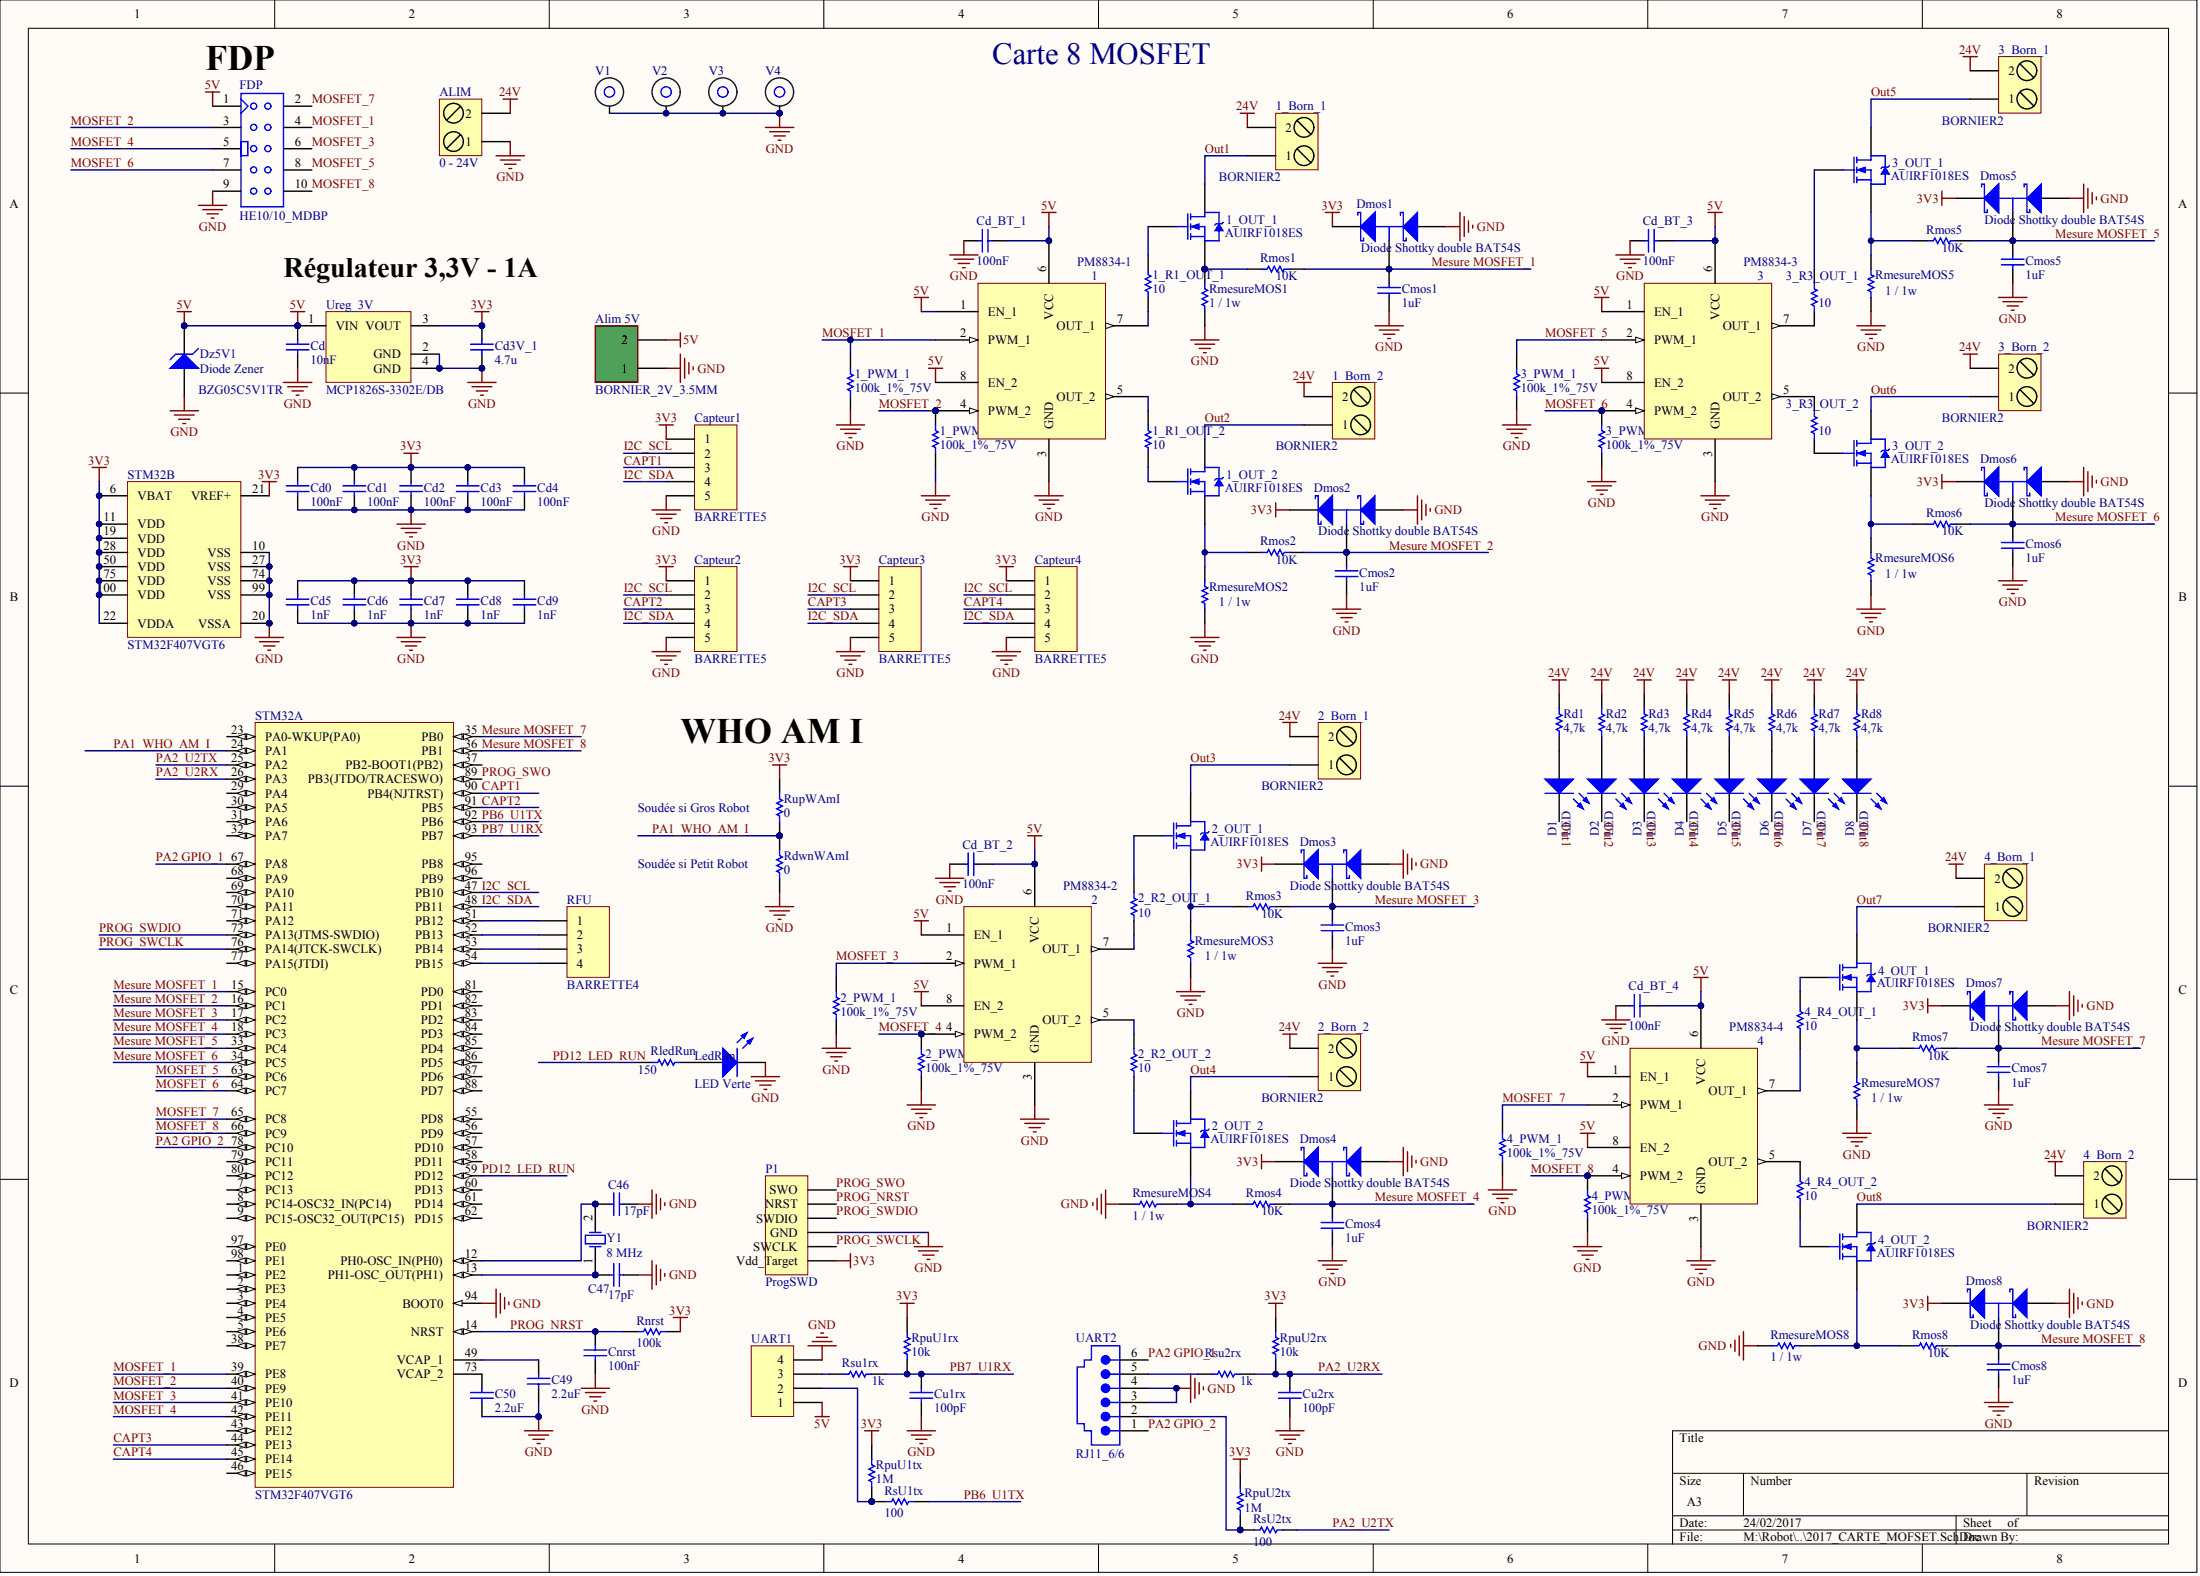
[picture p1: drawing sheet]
# Altium schematic sheet 2017_CARTE_MOFSET.SchDoc
size A3

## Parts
1  PM8834-1  [SO8_N]
1_Born_1  BORNIER2  [BORNIER2]
1_Born_2  BORNIER2  [BORNIER2]
1_OUT_1  AUIRF1018ES  [D2PAK_GROS_PAD]
1_OUT_2  AUIRF1018ES  [D2PAK_GROS_PAD]
1_PWM_1  100k_1%_75V  [R1206_N]
1_PWM_2  100k_1%_75V  [R1206_N]
1_R1_OUT_1  10  [R1206_N]
1_R1_OUT_2  10  [R1206_N]
2  PM8834-2  [SO8_N]
2_Born_1  BORNIER2  [BORNIER2]
2_Born_2  BORNIER2  [BORNIER2]
2_OUT_1  AUIRF1018ES  [D2PAK_GROS_PAD]
2_OUT_2  AUIRF1018ES  [D2PAK_GROS_PAD]
2_PWM_1  100k_1%_75V  [R1206_N]
2_PWM_2  100k_1%_75V  [R1206_N]
2_R2_OUT_1  10  [R1206_N]
2_R2_OUT_2  10  [R1206_N]
3  PM8834-3  [SO8_N]
3_Born_1  BORNIER2  [BORNIER2]
3_Born_2  BORNIER2  [BORNIER2]
3_OUT_1  AUIRF1018ES  [D2PAK_GROS_PAD]
3_OUT_2  AUIRF1018ES  [D2PAK_GROS_PAD]
3_PWM_1  100k_1%_75V  [R1206_N]
3_PWM_2  100k_1%_75V  [R1206_N]
3_R3_OUT_1  10  [R1206_N]
3_R3_OUT_2  10  [R1206_N]
4  PM8834-4  [SO8_N]
4_Born_1  BORNIER2  [BORNIER2]
4_Born_2  BORNIER2  [BORNIER2]
4_OUT_1  AUIRF1018ES  [D2PAK_GROS_PAD]
4_OUT_2  AUIRF1018ES  [D2PAK_GROS_PAD]
4_PWM_1  100k_1%_75V  [R1206_N]
4_PWM_2  100k_1%_75V  [R1206_N]
4_R4_OUT_1  10  [R1206_N]
4_R4_OUT_2  10  [R1206_N]
ALIM  0 - 24V  [BORNIER2_FEM_COUDE]
Alim_5V  BORNIER_2V_3.5MM  [BORNIER_2V_3.5MM]
C46  17pF  [C0805_N]
C47  17pF  [C0805_N]
C49  2.2uF  [C0805_N]
C50  2.2uF  [C0805_N]
Capteur1  BARRETTE5  [MOLEX5_2.50MM]
Capteur2  BARRETTE5  [MOLEX5_2.50MM]
Capteur3  BARRETTE5  [MOLEX5_2.50MM]
Capteur4  BARRETTE5  [MOLEX5_2.50MM]
Cd  10nF  [C1206_N]
Cd0  100nF  [C0805_N]
Cd1  100nF  [C0805_N]
Cd2  100nF  [C0805_N]
Cd3  100nF  [C0805_N]
Cd3V_1  4.7u  [C0805_N]
Cd4  100nF  [C0805_N]
Cd5  1nF  [C0805_N]
Cd6  1nF  [C0805_N]
Cd7  1nF  [C0805_N]
Cd8  1nF  [C0805_N]
Cd9  1nF  [C0805_N]
Cd_BT_1  100nF  [C0805_N]
Cd_BT_2  100nF  [C0805_N]
Cd_BT_3  100nF  [C0805_N]
Cd_BT_4  100nF  [C0805_N]
Cmos1  1uF  [C0805_N]
Cmos2  1uF  [C0805_N]
Cmos3  1uF  [C0805_N]
Cmos4  1uF  [C0805_N]
Cmos5  1uF  [C0805_N]
Cmos6  1uF  [C0805_N]
Cmos7  1uF  [C0805_N]
Cmos8  1uF  [C0805_N]
Cnrst  100nF  [C0805_N]
Cu1rx  100pF  [C0805_N]
Cu2rx  100pF  [C0805_N]
D1  LED  [LED_0805]
D2  LED  [LED_0805]
D3  LED  [LED_0805]
D4  LED  [LED_0805]
D5  LED  [LED_0805]
D6  LED  [LED_0805]
D7  LED  [LED_0805]
D8  LED  [LED_0805]
Dmos1  Diode Shottky double BAT54S  [SOT23-3N]
Dmos2  Diode Shottky double BAT54S  [SOT23-3N]
Dmos3  Diode Shottky double BAT54S  [SOT23-3N]
Dmos4  Diode Shottky double BAT54S  [SOT23-3N]
Dmos5  Diode Shottky double BAT54S  [SOT23-3N]
Dmos6  Diode Shottky double BAT54S  [SOT23-3N]
Dmos7  Diode Shottky double BAT54S  [SOT23-3N]
Dmos8  Diode Shottky double BAT54S  [SOT23-3N]
Dz5V1  Diode Zener  [SMA Diode]
FDP  Type: HE10/10_MDBP  [HE10/10_M_D_BP]  (hidden comment: HE10/10_MALE_DROIT_BAS_PROFIL)
LedRun  LED Verte  [LED_0805]
P1  ProgSWD  [HDR1X6]
Rd1  4,7k  [R1206_N]
Rd2  4,7k  [R1206_N]
Rd3  4,7k  [R1206_N]
Rd4  4,7k  [R1206_N]
Rd5  4,7k  [R1206_N]
Rd6  4,7k  [R1206_N]
Rd7  4,7k  [R1206_N]
Rd8  4,7k  [R1206_N]
RdwnWAmI  0  [R1206_N]
RFU  BARRETTE4  [HE14_4]
RledRun  150  [R1206_N]
RmesureMOS1  1 / 1w  [INDUCTANCE_CMS_1812]
RmesureMOS2  1 / 1w  [INDUCTANCE_CMS_1812]
RmesureMOS3  1 / 1w  [INDUCTANCE_CMS_1812]
RmesureMOS4  1 / 1w  [INDUCTANCE_CMS_1812]
RmesureMOS5  1 / 1w  [INDUCTANCE_CMS_1812]
RmesureMOS6  1 / 1w  [INDUCTANCE_CMS_1812]
RmesureMOS7  1 / 1w  [INDUCTANCE_CMS_1812]
RmesureMOS8  1 / 1w  [INDUCTANCE_CMS_1812]
Rmos1  10K  [R1206_N]
Rmos2  10K  [R1206_N]
Rmos3  10K  [R1206_N]
Rmos4  10K  [R1206_N]
Rmos5  10K  [R1206_N]
Rmos6  10K  [R1206_N]
Rmos7  10K  [R1206_N]
Rmos8  10K  [R1206_N]
Rnrst  100k  [R1206_N]
RpuU1rx  10k  [R1206_N]
RpuU1tx  1M  [R1206_N]
RpuU2rx  10k  [R1206_N]
RpuU2tx  1M  [R1206_N]
Rsu1rx  1k  [R1206_N]
RsU1tx  100  [R1206_N]
Rsu2rx  1k  [R1206_N]
RsU2tx  100  [R1206_N]
RupWAmI  0  [R1206_N]
STM32  STM32F407VGT6  [STM-LQFP100_N]  (parts A,B of 2)
UART1  BARRETTE4  [HDR1X4]  (value not drawn)
UART2  RJ11_6/6  [RJ11_6/6]
Ureg_3V  MCP1826S-3302E/DB  [SOT223-4N]
V1  Entretoise WURTH CMS  [ENTRETOISE_CMS]  (value not drawn)
V2  Entretoise WURTH CMS  [ENTRETOISE_CMS]  (value not drawn)
V3  Entretoise WURTH CMS  [ENTRETOISE_CMS]  (value not drawn)
V4  Entretoise WURTH CMS  [ENTRETOISE_CMS]  (value not drawn)
Y1  8 MHz  [HC49/4H_SMX]

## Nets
3V3: Capteur1.1 Capteur2.1 Capteur3.1 Capteur4.1 Cd0.2 Cd1.2 Cd2.2 Cd3.2 Cd3V_1.2 Cd4.2 Cd5.2 Cd6.2 Cd7.2 Cd8.2 Cd9.2 Dmos1.2(K) Dmos2.2(K) Dmos3.2(K) Dmos4.2(K) Dmos5.2(K) Dmos6.2(K) Dmos7.2(K) Dmos8.2(K) P1.1(Vdd_Target) Rnrst.2 RpuU1rx.2 RpuU1tx.2 RpuU2rx.2 RpuU2tx.2 RupWAmI.2 STM32.6(VBAT) STM32.11(VDD) STM32.19(VDD) STM32.21(VREF+) STM32.22(VDDA) STM32.28(VDD) STM32.50(VDD) STM32.75(VDD) STM32.100(VDD) Ureg_3V.3(VOUT)
5V: 1.1(EN_1) 1.6(VCC) 1.8(EN_2) 2.1(EN_1) 2.6(VCC) 2.8(EN_2) 3.1(EN_1) 3.6(VCC) 3.8(EN_2) 4.1(EN_1) 4.6(VCC) 4.8(EN_2) Alim_5V.2 Cd.2 Cd_BT_1.2 Cd_BT_2.2 Cd_BT_3.2 Cd_BT_4.2 Dz5V1.2(K) FDP.1 UART1.1 Ureg_3V.1(VIN)
24V: 1_Born_1.2 1_Born_2.2 2_Born_1.2 2_Born_2.2 3_Born_1.2 3_Born_2.2 4_Born_1.2 4_Born_2.2 ALIM.2 Rd1.1 Rd2.1 Rd3.1 Rd4.1 Rd5.1 Rd6.1 Rd7.1 Rd8.1
GND: 1.3(GND) 1_PWM_1.1 1_PWM_2.1 2.3(GND) 2_PWM_1.1 2_PWM_2.1 3.3(GND) 3_PWM_1.1 3_PWM_2.1 4.3(GND) 4_PWM_1.1 4_PWM_2.1 ALIM.1 Alim_5V.1 C46.1 C47.1 C49.1 C50.1 Capteur1.5 Capteur2.5 Capteur3.5 Capteur4.5 Cd.1 Cd0.1 Cd1.1 Cd2.1 Cd3.1 Cd3V_1.1 Cd4.1 Cd5.1 Cd6.1 Cd7.1 Cd8.1 Cd9.1 Cd_BT_1.1 Cd_BT_2.1 Cd_BT_3.1 Cd_BT_4.1 Cmos1.1 Cmos2.1 Cmos3.1 Cmos4.1 Cmos5.1 Cmos6.1 Cmos7.1 Cmos8.1 Cnrst.1 Cu1rx.1 Cu2rx.1 Dmos1.1(A) Dmos2.1(A) Dmos3.1(A) Dmos4.1(A) Dmos5.1(A) Dmos6.1(A) Dmos7.1(A) Dmos8.1(A) Dz5V1.1(A) FDP.9 LedRun.2(K) P1.3(GND) RdwnWAmI.1 RmesureMOS1.1 RmesureMOS2.1 RmesureMOS3.1 RmesureMOS4.2 RmesureMOS5.1 RmesureMOS6.1 RmesureMOS7.1 RmesureMOS8.2 STM32.10(VSS) STM32.20(VSSA) STM32.27(VSS) STM32.74(VSS) STM32.94(BOOT0) STM32.99(VSS) UART1.4 UART2.3 UART2.4 Ureg_3V.2(GND) Ureg_3V.4(GND) V1.1 V2.1 V3.1 V4.1
CAPT1: Capteur1.3 STM32.90(PB4(NJTRST))
CAPT2: Capteur2.3 STM32.91(PB5)
CAPT3: Capteur3.3 STM32.44(PE13)
CAPT4: Capteur4.3 STM32.45(PE14)
I2C_SCL: Capteur1.2 Capteur2.2 Capteur3.2 Capteur4.2 STM32.47(PB10)
I2C_SDA: Capteur1.4 Capteur2.4 Capteur3.4 Capteur4.4 STM32.48(PB11)
Mesure MOSFET_1: Cmos1.2 Dmos1.3(C) Rmos1.2 STM32.15(PC0)
Mesure MOSFET_2: Cmos2.2 Dmos2.3(C) Rmos2.2 STM32.16(PC1)
Mesure MOSFET_3: Cmos3.2 Dmos3.3(C) Rmos3.2 STM32.17(PC2)
Mesure MOSFET_4: Cmos4.2 Dmos4.3(C) Rmos4.2 STM32.18(PC3)
Mesure MOSFET_5: Cmos5.2 Dmos5.3(C) Rmos5.2 STM32.33(PC4)
Mesure MOSFET_6: Cmos6.2 Dmos6.3(C) Rmos6.2 STM32.34(PC5)
Mesure MOSFET_7: Cmos7.2 Dmos7.3(C) Rmos7.2 STM32.35(PB0)
Mesure MOSFET_8: Cmos8.2 Dmos8.3(C) Rmos8.2 STM32.36(PB1)
MOSFET_1: 1.2(PWM_1) 1_PWM_1.2 FDP.4 STM32.39(PE8)
MOSFET_2: 1.4(PWM_2) 1_PWM_2.2 FDP.3 STM32.40(PE9)
MOSFET_3: 2.2(PWM_1) 2_PWM_1.2 FDP.6 STM32.41(PE10)
MOSFET_4: 2.4(PWM_2) 2_PWM_2.2 FDP.5 STM32.42(PE11)
MOSFET_5: 3.2(PWM_1) 3_PWM_1.2 FDP.8 STM32.63(PC6)
MOSFET_6: 3.4(PWM_2) 3_PWM_2.2 FDP.7 STM32.64(PC7)
MOSFET_7: 4.2(PWM_1) 4_PWM_1.2 FDP.2 STM32.65(PC8)
MOSFET_8: 4.4(PWM_2) 4_PWM_2.2 FDP.10 STM32.66(PC9)
Out1: 1_Born_1.1 1_OUT_1.2(D) D1.2(K)
Out2: 1_Born_2.1 1_OUT_2.2(D) D2.2(K)
Out3: 2_Born_1.1 2_OUT_1.2(D) D3.2(K)
Out4: 2_Born_2.1 2_OUT_2.2(D) D4.2(K)
Out5: 3_Born_1.1 3_OUT_1.2(D) D5.2(K)
Out6: 3_Born_2.1 3_OUT_2.2(D) D6.2(K)
Out7: 4_Born_1.1 4_OUT_1.2(D) D7.2(K)
Out8: 4_Born_2.1 4_OUT_2.2(D) D8.2(K)
PA1_WHO_AM_I: RdwnWAmI.2 RupWAmI.1 STM32.24(PA1)
PA2 GPIO_1: STM32.67(PA8) UART2.6
PA2 GPIO_2: STM32.78(PC10) UART2.1
PA2_U2RX: Cu2rx.2 RpuU2rx.1 Rsu2rx.1 STM32.26(PA3)
PA2_U2TX: RsU2tx.2 STM32.25(PA2)
PB6_U1TX: RsU1tx.2 STM32.92(PB6)
PB7_U1RX: Cu1rx.2 RpuU1rx.1 Rsu1rx.1 STM32.93(PB7)
PD10_LED_RUN: RledRun.2 STM32.57(PD10)
PROG_NRST: Cnrst.2 P1.5(NRST) Rnrst.1 STM32.14(NRST)
PROG_SWCLK: P1.2(SWCLK) STM32.76(PA14(JTCK-SWCLK))
PROG_SWDIO: P1.4(SWDIO) STM32.72(PA13(JTMS-SWDIO))
PROG_SWO: P1.6(SWO) STM32.89(PB3(JTDO/TRACESWO))
Net1_5: 1.5(OUT_2) 1_R1_OUT_2.2
Net1_7: 1.7(OUT_1) 1_R1_OUT_1.1
Net1_OUT_1_1: 1_OUT_1.1(G) 1_R1_OUT_1.2
Net1_OUT_1_3: 1_OUT_1.3(S) RmesureMOS1.2 Rmos1.1
Net1_OUT_2_1: 1_OUT_2.1(G) 1_R1_OUT_2.1
Net1_OUT_2_3: 1_OUT_2.3(S) RmesureMOS2.2 Rmos2.1
Net2_5: 2.5(OUT_2) 2_R2_OUT_2.2
Net2_7: 2.7(OUT_1) 2_R2_OUT_1.1
Net2_OUT_1_1: 2_OUT_1.1(G) 2_R2_OUT_1.2
Net2_OUT_1_3: 2_OUT_1.3(S) RmesureMOS3.2 Rmos3.1
Net2_OUT_2_1: 2_OUT_2.1(G) 2_R2_OUT_2.1
Net2_OUT_2_3: 2_OUT_2.3(S) RmesureMOS4.1 Rmos4.1
Net3_5: 3.5(OUT_2) 3_R3_OUT_2.2
Net3_7: 3.7(OUT_1) 3_R3_OUT_1.1
Net3_OUT_1_1: 3_OUT_1.1(G) 3_R3_OUT_1.2
Net3_OUT_1_3: 3_OUT_1.3(S) RmesureMOS5.2 Rmos5.1
Net3_OUT_2_1: 3_OUT_2.1(G) 3_R3_OUT_2.1
Net3_OUT_2_3: 3_OUT_2.3(S) RmesureMOS6.2 Rmos6.1
Net4_5: 4.5(OUT_2) 4_R4_OUT_2.2
Net4_7: 4.7(OUT_1) 4_R4_OUT_1.1
Net4_OUT_1_1: 4_OUT_1.1(G) 4_R4_OUT_1.2
Net4_OUT_1_3: 4_OUT_1.3(S) RmesureMOS7.2 Rmos7.1
Net4_OUT_2_1: 4_OUT_2.1(G) 4_R4_OUT_2.1
Net4_OUT_2_3: 4_OUT_2.3(S) RmesureMOS8.1 Rmos8.1
NetC46_2: C46.2 STM32.12(PH0-OSC_IN(PH0)) Y1.2(OSC2)
NetC47_2: C47.2 STM32.13(PH1-OSC_OUT(PH1)) Y1.1(OSC1)
NetC49_2: C49.2 STM32.49(VCAP_1)
NetC50_2: C50.2 STM32.73(VCAP_2)
NetD1_1: D1.1(A) Rd1.2
NetD2_1: D2.1(A) Rd2.2
NetD3_1: D3.1(A) Rd3.2
NetD4_1: D4.1(A) Rd4.2
NetD5_1: D5.1(A) Rd5.2
NetD6_1: D6.1(A) Rd6.2
NetD7_1: D7.1(A) Rd7.2
NetD8_1: D8.1(A) Rd8.2
NetLedRun_1: LedRun.1(A) RledRun.1
NetRFU_1: RFU.1 STM32.51(PB12)
NetRFU_2: RFU.2 STM32.52(PB13)
NetRFU_3: RFU.3 STM32.53(PB14)
NetRFU_4: RFU.4 STM32.54(PB15)
NetRpuU1tx_1: RpuU1tx.1 RsU1tx.1 UART1.2
NetRpuU2tx_1: RpuU2tx.1 RsU2tx.1 UART2.2
NetRsu1rx_2: Rsu1rx.2 UART1.3
NetRsu2rx_2: Rsu2rx.2 UART2.5

Not connected (* = marked no-connect by the designer): STM32 1(PE2) 2(PE3) 3(PE4) 4(PE5) 5(PE6) 7(PC13) 8(PC14-OSC32_IN(PC14)) 9(PC15-OSC32_OUT(PC15)) 23(PA0-WKUP(PA0)) 29(PA4) 30(PA5) 31(PA6) 32(PA7) 37(PB2-BOOT1(PB2)) 38(PE7) 43(PE12) 46(PE15) 55(PD8) 56(PD9) 58(PD11) 59(PD12) 60(PD13) 61(PD14) 62(PD15) 68(PA9) 69(PA10) 70(PA11) 71(PA12) 77(PA15(JTDI)) 79(PC11) 80(PC12) 81(PD0) 82(PD1) 83(PD2) 84(PD3) 85(PD4) 86(PD5) 87(PD6) 88(PD7) 95(PB8) 96(PB9) 97(PE0) 98(PE1)

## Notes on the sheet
- (near FDP) FDP
- Carte 8 MOSFET
- Régulateur 3,3V - 1A
- (near RupWAmI) WHO AM I
- (near RupWAmI) Soudée si Gros Robot
- (near RdwnWAmI) Soudée si Petit Robot
